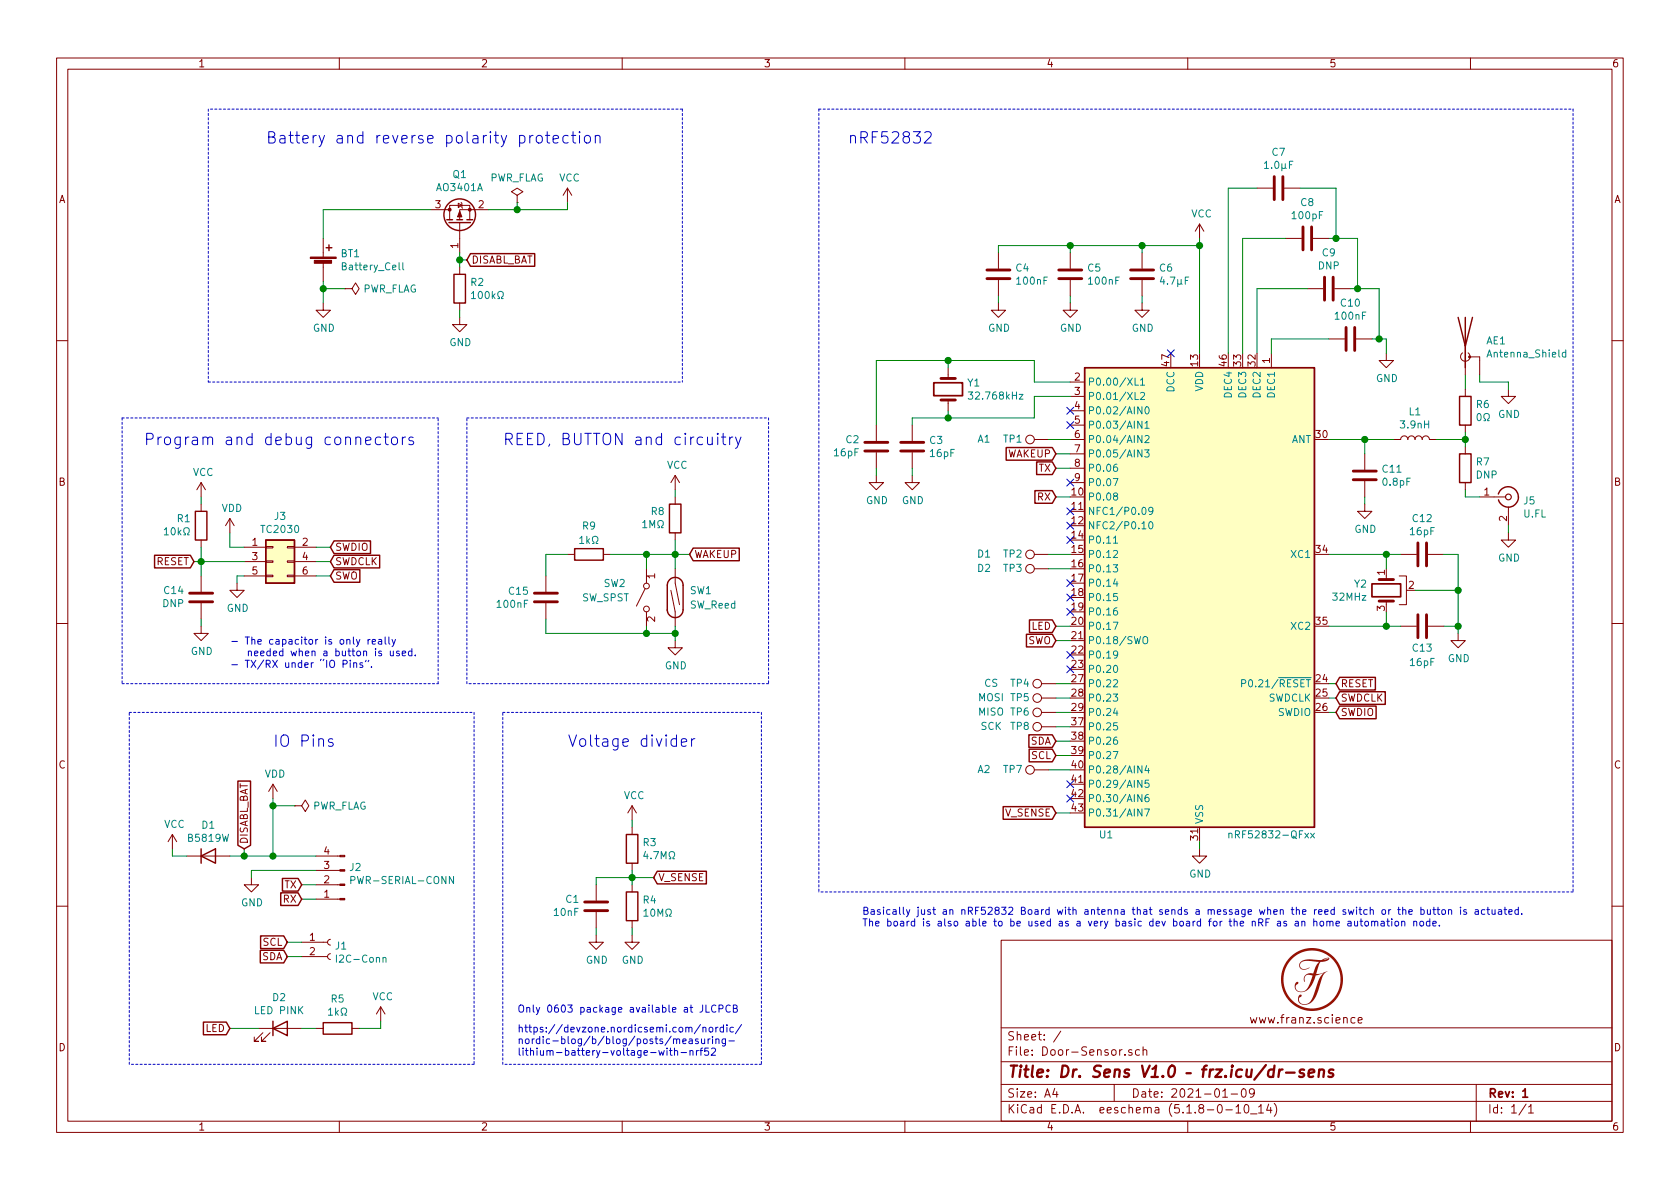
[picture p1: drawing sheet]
EESchema Schematic File Version 4
EELAYER 30 0
EELAYER END
$Descr A4 11693 8268
encoding utf-8
Sheet 1 1
Title "Dr. Sens V1.0 – frz.icu/dr-sens"
Date "2021-01-09"
Rev "1"
Comp ""
Comment1 ""
Comment2 ""
Comment3 ""
Comment4 ""
$EndDescr
$Comp
L MCU_Nordic:nRF52832-QFxx U1
U 1 1
P 8350 4150
F 0 "U1" H 9000 2500 50  0000 C CNN
F 1 "nRF52832-QFxx" H 7850 2500 50  0000 C CNN
F 2 "Package_DFN_QFN:QFN-48-1EP_6x6mm_P0.4mm_EP4.6x4.6mm" H 8350 2050 50  0001 C CNN
F 3 "http://infocenter.nordicsemi.com/pdf/nRF52832_PS_v1.4.pdf" H 7850 4350 50  0001 C CNN
F 4 "C77540" H 8350 4150 50  0001 C CNN "LCSC Part #"
	1    8350 4150
	-1   0    0    -1  
$EndComp
$Comp
L Device:Battery_Cell BT1
U 1 1
P 2250 1850
F 0 "BT1" H 2368 1946 50  0000 L CNN
F 1 "Battery_Cell" H 2368 1855 50  0000 L CNN
F 2 "Battery:BatteryHolder_MYOUNG_BS-16-B4AK003" V 2250 1910 50  0001 C CNN
F 3 "~" V 2250 1910 50  0001 C CNN
	1    2250 1850
	1    0    0    -1  
$EndComp
$Comp
L power:VCC #PWR018
U 1 1
P 8350 1650
F 0 "#PWR018" H 8350 1500 50  0001 C CNN
F 1 "VCC" H 8365 1823 50  0000 C CNN
F 2 "" H 8350 1650 50  0001 C CNN
F 3 "" H 8350 1650 50  0001 C CNN
	1    8350 1650
	1    0    0    -1  
$EndComp
$Comp
L power:GND #PWR019
U 1 1
P 8350 5900
F 0 "#PWR019" H 8350 5650 50  0001 C CNN
F 1 "GND" H 8355 5727 50  0000 C CNN
F 2 "" H 8350 5900 50  0001 C CNN
F 3 "" H 8350 5900 50  0001 C CNN
	1    8350 5900
	1    0    0    -1  
$EndComp
$Comp
L power:GND #PWR02
U 1 1
P 2250 2100
F 0 "#PWR02" H 2250 1850 50  0001 C CNN
F 1 "GND" H 2255 1927 50  0000 C CNN
F 2 "" H 2250 2100 50  0001 C CNN
F 3 "" H 2250 2100 50  0001 C CNN
	1    2250 2100
	1    0    0    -1  
$EndComp
$Comp
L Transistor_FET:AO3401A Q1
U 1 1
P 3200 1550
F 0 "Q1" V 3542 1550 50  0000 C CNN
F 1 "AO3401A" V 3451 1550 50  0000 C CNN
F 2 "Package_TO_SOT_SMD:SOT-23" H 3400 1475 50  0001 L CIN
F 3 "http://www.aosmd.com/pdfs/datasheet/AO3401A.pdf" H 3200 1550 50  0001 L CNN
F 4 "C15127" H 3200 1550 50  0001 C CNN "LCSC Part #"
	1    3200 1550
	0    -1   -1   0   
$EndComp
$Comp
L Device:R R2
U 1 1
P 3200 2000
F 0 "R2" H 3270 2046 50  0000 L CNN
F 1 "100kΩ" H 3270 1955 50  0000 L CNN
F 2 "Resistor_SMD:R_0402_1005Metric" V 3130 2000 50  0001 C CNN
F 3 "~" H 3200 2000 50  0001 C CNN
F 4 "C25741" H 3200 2000 50  0001 C CNN "LCSC Part #"
	1    3200 2000
	1    0    0    -1  
$EndComp
$Comp
L power:GND #PWR07
U 1 1
P 3200 2200
F 0 "#PWR07" H 3200 1950 50  0001 C CNN
F 1 "GND" H 3205 2027 50  0000 C CNN
F 2 "" H 3200 2200 50  0001 C CNN
F 3 "" H 3200 2200 50  0001 C CNN
	1    3200 2200
	1    0    0    -1  
$EndComp
Wire Wire Line
	3200 2200 3200 2150
$Comp
L Connector_Generic:Conn_02x03_Odd_Even J3
U 1 1
P 1900 3900
F 0 "J3" H 1950 4217 50  0000 C CNN
F 1 "TC2030" H 1950 4126 50  0000 C CNN
F 2 "Connector:Tag-Connect_TC2030-IDC-NL_2x03_P1.27mm_Vertical" H 1900 3900 50  0001 C CNN
F 3 "~" H 1900 3900 50  0001 C CNN
	1    1900 3900
	1    0    0    -1  
$EndComp
Text GLabel 9300 4750 2    50   Input ~ 0
RESET
Text GLabel 9300 4850 2    50   Input ~ 0
SWDCLK
Text GLabel 9300 4950 2    50   Input ~ 0
SWDIO
Wire Wire Line
	9300 4950 9250 4950
Wire Wire Line
	9250 4850 9300 4850
Wire Wire Line
	9300 4750 9250 4750
Text GLabel 2300 4000 2    50   Input ~ 0
SWO
Text GLabel 2300 3800 2    50   Input ~ 0
SWDIO
Text GLabel 1350 3900 0    50   Input ~ 0
RESET
Text GLabel 2300 3900 2    50   Input ~ 0
SWDCLK
$Comp
L power:GND #PWR06
U 1 1
P 1650 4050
F 0 "#PWR06" H 1650 3800 50  0001 C CNN
F 1 "GND" H 1655 3877 50  0000 C CNN
F 2 "" H 1650 4050 50  0001 C CNN
F 3 "" H 1650 4050 50  0001 C CNN
	1    1650 4050
	1    0    0    -1  
$EndComp
Text GLabel 7350 3250 0    50   Input ~ 0
TX
Text GLabel 7350 3450 0    50   Input ~ 0
RX
Text GLabel 2100 6150 0    50   Input ~ 0
TX
Text GLabel 2100 6250 0    50   Input ~ 0
RX
Text GLabel 7350 5250 0    50   Input ~ 0
SCL
Text GLabel 7350 5150 0    50   Input ~ 0
SDA
Text GLabel 2000 6550 0    50   Input ~ 0
SCL
Text GLabel 2000 6650 0    50   Input ~ 0
SDA
NoConn ~ 8150 2450
$Comp
L Device:R R4
U 1 1
P 4400 6300
F 0 "R4" H 4470 6346 50  0000 L CNN
F 1 "10MΩ" H 4470 6255 50  0000 L CNN
F 2 "Resistor_SMD:R_0603_1608Metric" V 4330 6300 50  0001 C CNN
F 3 "~" H 4400 6300 50  0001 C CNN
F 4 "C7250" H 4400 6300 50  0001 C CNN "LCSC Part #"
	1    4400 6300
	1    0    0    -1  
$EndComp
$Comp
L Device:R R3
U 1 1
P 4400 5900
F 0 "R3" H 4470 5946 50  0000 L CNN
F 1 "4.7MΩ" H 4470 5855 50  0000 L CNN
F 2 "Resistor_SMD:R_0603_1608Metric" V 4330 5900 50  0001 C CNN
F 3 "~" H 4400 5900 50  0001 C CNN
F 4 "C23163" H 4400 5900 50  0001 C CNN "LCSC Part #"
	1    4400 5900
	1    0    0    -1  
$EndComp
$Comp
L Device:C C1
U 1 1
P 4150 6300
F 0 "C1" H 4036 6254 50  0000 R CNN
F 1 "10nF" H 4036 6345 50  0000 R CNN
F 2 "Capacitor_SMD:C_0402_1005Metric" H 4188 6150 50  0001 C CNN
F 3 "~" H 4150 6300 50  0001 C CNN
F 4 "C15195" H 4150 6300 50  0001 C CNN "LCSC Part #"
	1    4150 6300
	1    0    0    1   
$EndComp
Wire Wire Line
	4150 6150 4150 6100
Wire Wire Line
	4150 6100 4400 6100
Wire Wire Line
	4400 6100 4400 6050
Wire Wire Line
	4400 6100 4400 6150
Connection ~ 4400 6100
$Comp
L power:GND #PWR012
U 1 1
P 4400 6500
F 0 "#PWR012" H 4400 6250 50  0001 C CNN
F 1 "GND" H 4405 6327 50  0000 C CNN
F 2 "" H 4400 6500 50  0001 C CNN
F 3 "" H 4400 6500 50  0001 C CNN
	1    4400 6500
	1    0    0    -1  
$EndComp
$Comp
L power:GND #PWR010
U 1 1
P 4150 6500
F 0 "#PWR010" H 4150 6250 50  0001 C CNN
F 1 "GND" H 4155 6327 50  0000 C CNN
F 2 "" H 4150 6500 50  0001 C CNN
F 3 "" H 4150 6500 50  0001 C CNN
	1    4150 6500
	1    0    0    -1  
$EndComp
Wire Wire Line
	4150 6500 4150 6450
Wire Wire Line
	4400 6500 4400 6450
$Comp
L power:VCC #PWR011
U 1 1
P 4400 5700
F 0 "#PWR011" H 4400 5550 50  0001 C CNN
F 1 "VCC" H 4415 5873 50  0000 C CNN
F 2 "" H 4400 5700 50  0001 C CNN
F 3 "" H 4400 5700 50  0001 C CNN
	1    4400 5700
	1    0    0    -1  
$EndComp
Wire Wire Line
	4400 5700 4400 5750
Text Notes 6000 6450 0    50   ~ 0
Basically just an nRF52832 Board with antenna that sends a message when the reed switch or the button is actuated.\nThe board is also able to be used as a very basic dev board for the nRF as an home automation node.
Wire Wire Line
	2250 1450 2250 1650
$Comp
L power:VCC #PWR09
U 1 1
P 3950 1400
F 0 "#PWR09" H 3950 1250 50  0001 C CNN
F 1 "VCC" H 3965 1573 50  0000 C CNN
F 2 "" H 3950 1400 50  0001 C CNN
F 3 "" H 3950 1400 50  0001 C CNN
	1    3950 1400
	1    0    0    -1  
$EndComp
Wire Wire Line
	3950 1400 3950 1450
Wire Wire Line
	3200 1750 3200 1800
Text GLabel 3250 1800 2    50   Input ~ 0
DISABL_BAT
Wire Wire Line
	3250 1800 3200 1800
Connection ~ 3200 1800
Wire Wire Line
	3200 1800 3200 1850
$Comp
L Device:C C11
U 1 1
P 9500 3300
F 0 "C11" H 9615 3346 50  0000 L CNN
F 1 "0.8pF" H 9615 3255 50  0000 L CNN
F 2 "Capacitor_SMD:C_0402_1005Metric" H 9538 3150 50  0001 C CNN
F 3 "~" H 9500 3300 50  0001 C CNN
	1    9500 3300
	1    0    0    -1  
$EndComp
$Comp
L Device:L L1
U 1 1
P 9850 3050
F 0 "L1" V 10040 3050 50  0000 C CNN
F 1 "3.9nH" V 9949 3050 50  0000 C CNN
F 2 "Inductor_SMD:L_0402_1005Metric" H 9850 3050 50  0001 C CNN
F 3 "~" H 9850 3050 50  0001 C CNN
F 4 "C14033" H 9850 3050 50  0001 C CNN "LCSC Part #"
	1    9850 3050
	0    -1   -1   0   
$EndComp
Wire Wire Line
	9500 3150 9500 3050
Wire Wire Line
	9500 3050 9250 3050
Wire Wire Line
	9500 3050 9700 3050
Connection ~ 9500 3050
$Comp
L power:GND #PWR020
U 1 1
P 9500 3500
F 0 "#PWR020" H 9500 3250 50  0001 C CNN
F 1 "GND" H 9505 3327 50  0000 C CNN
F 2 "" H 9500 3500 50  0001 C CNN
F 3 "" H 9500 3500 50  0001 C CNN
	1    9500 3500
	1    0    0    -1  
$EndComp
Wire Wire Line
	9500 3500 9500 3450
Wire Wire Line
	10000 3050 10200 3050
$Comp
L Device:C C10
U 1 1
P 9400 2350
F 0 "C10" V 9148 2350 50  0000 C CNN
F 1 "100nF" V 9239 2350 50  0000 C CNN
F 2 "Capacitor_SMD:C_0402_1005Metric" H 9438 2200 50  0001 C CNN
F 3 "~" H 9400 2350 50  0001 C CNN
F 4 "C1525" H 9400 2350 50  0001 C CNN "LCSC Part #"
	1    9400 2350
	0    1    1    0   
$EndComp
$Comp
L Device:C C9
U 1 1
P 9250 2000
F 0 "C9" V 8998 2000 50  0000 C CNN
F 1 "DNP" V 9089 2000 50  0000 C CNN
F 2 "Capacitor_SMD:C_0402_1005Metric" H 9288 1850 50  0001 C CNN
F 3 "~" H 9250 2000 50  0001 C CNN
	1    9250 2000
	0    1    1    0   
$EndComp
$Comp
L Device:C C8
U 1 1
P 9100 1650
F 0 "C8" V 8848 1650 50  0000 C CNN
F 1 "100pF" V 8939 1650 50  0000 C CNN
F 2 "Capacitor_SMD:C_0402_1005Metric" H 9138 1500 50  0001 C CNN
F 3 "~" H 9100 1650 50  0001 C CNN
F 4 "C1546" H 9100 1650 50  0001 C CNN "LCSC Part #"
	1    9100 1650
	0    1    1    0   
$EndComp
$Comp
L power:GND #PWR021
U 1 1
P 9650 2450
F 0 "#PWR021" H 9650 2200 50  0001 C CNN
F 1 "GND" H 9655 2277 50  0000 C CNN
F 2 "" H 9650 2450 50  0001 C CNN
F 3 "" H 9650 2450 50  0001 C CNN
	1    9650 2450
	1    0    0    -1  
$EndComp
Wire Wire Line
	9550 2350 9600 2350
Wire Wire Line
	9650 2350 9650 2450
Wire Wire Line
	9400 2000 9450 2000
Wire Wire Line
	9600 2000 9600 2350
Wire Wire Line
	9250 1650 9300 1650
Wire Wire Line
	9450 1650 9450 2000
Connection ~ 9450 2000
Wire Wire Line
	9450 2000 9600 2000
Connection ~ 9600 2350
Wire Wire Line
	9600 2350 9650 2350
$Comp
L Device:C C7
U 1 1
P 8900 1300
F 0 "C7" V 8648 1300 50  0000 C CNN
F 1 "1.0µF" V 8739 1300 50  0000 C CNN
F 2 "Capacitor_SMD:C_0603_1608Metric" H 8938 1150 50  0001 C CNN
F 3 "~" H 8900 1300 50  0001 C CNN
F 4 "C15849" H 8900 1300 50  0001 C CNN "LCSC Part #"
	1    8900 1300
	0    1    1    0   
$EndComp
Wire Wire Line
	9050 1300 9300 1300
Wire Wire Line
	9300 1300 9300 1650
Connection ~ 9300 1650
Wire Wire Line
	9300 1650 9450 1650
Wire Wire Line
	8750 1300 8550 1300
Wire Wire Line
	8550 1300 8550 2450
Wire Wire Line
	8950 1650 8650 1650
Wire Wire Line
	8650 1650 8650 2450
Wire Wire Line
	9100 2000 8750 2000
Wire Wire Line
	8750 2000 8750 2450
Wire Wire Line
	9250 2350 8850 2350
Wire Wire Line
	8850 2350 8850 2450
$Comp
L Device:Crystal_GND2 Y2
U 1 1
P 9650 4100
F 0 "Y2" V 9604 4231 50  0000 L CNN
F 1 "32MHz" V 9695 4231 50  0000 L CNN
F 2 "Crystal:Crystal_SMD_3225-4Pin_3.2x2.5mm" H 9650 4100 50  0001 C CNN
F 3 "~" H 9650 4100 50  0001 C CNN
F 4 "C9009" H 9650 4100 50  0001 C CNN "LCSC Part #"
	1    9650 4100
	0    -1   1    0   
$EndComp
Wire Wire Line
	9650 4250 9650 4350
Wire Wire Line
	9650 3850 9650 3950
$Comp
L Device:C C13
U 1 1
P 9900 4350
F 0 "C13" V 10050 4350 50  0000 C CNN
F 1 "16pF" V 10150 4350 50  0000 C CNN
F 2 "Capacitor_SMD:C_0402_1005Metric" H 9938 4200 50  0001 C CNN
F 3 "~" H 9900 4350 50  0001 C CNN
F 4 "C1548" H 9900 4350 50  0001 C CNN "LCSC Part #"
	1    9900 4350
	0    1    1    0   
$EndComp
$Comp
L Device:C C12
U 1 1
P 9900 3850
F 0 "C12" V 9648 3850 50  0000 C CNN
F 1 "16pF" V 9739 3850 50  0000 C CNN
F 2 "Capacitor_SMD:C_0402_1005Metric" H 9938 3700 50  0001 C CNN
F 3 "~" H 9900 3850 50  0001 C CNN
F 4 "C1548" H 9900 3850 50  0001 C CNN "LCSC Part #"
	1    9900 3850
	0    1    1    0   
$EndComp
Wire Wire Line
	9750 3850 9650 3850
Wire Wire Line
	10050 4350 10150 4350
Wire Wire Line
	10150 4350 10150 4100
Wire Wire Line
	10150 3850 10050 3850
Connection ~ 10150 4100
Wire Wire Line
	10150 4100 10150 3850
Wire Wire Line
	10150 4400 10150 4350
Connection ~ 10150 4350
Wire Wire Line
	9850 4100 10150 4100
Connection ~ 9650 3850
Connection ~ 9650 4350
Wire Wire Line
	9650 4350 9750 4350
$Comp
L Device:Crystal Y1
U 1 1
P 6600 2700
F 0 "Y1" V 6554 2831 50  0000 L CNN
F 1 "32.768kHz" V 6645 2831 50  0000 L CNN
F 2 "Crystal:Crystal_SMD_3215-2Pin_3.2x1.5mm" H 6600 2700 50  0001 C CNN
F 3 "~" H 6600 2700 50  0001 C CNN
F 4 "C32346" H 6600 2700 50  0001 C CNN "LCSC Part #"
	1    6600 2700
	0    1    1    0   
$EndComp
Wire Wire Line
	6600 2550 6600 2500
Wire Wire Line
	6600 2850 6600 2900
Wire Wire Line
	7200 2900 7200 2750
$Comp
L Device:C C3
U 1 1
P 6350 3100
F 0 "C3" H 6465 3146 50  0000 L CNN
F 1 "16pF" H 6465 3055 50  0000 L CNN
F 2 "Capacitor_SMD:C_0402_1005Metric" H 6388 2950 50  0001 C CNN
F 3 "~" H 6350 3100 50  0001 C CNN
F 4 "C1548" H 6350 3100 50  0001 C CNN "LCSC Part #"
	1    6350 3100
	1    0    0    -1  
$EndComp
$Comp
L Device:C C2
U 1 1
P 6100 3100
F 0 "C2" H 5986 3054 50  0000 R CNN
F 1 "16pF" H 5986 3145 50  0000 R CNN
F 2 "Capacitor_SMD:C_0402_1005Metric" H 6138 2950 50  0001 C CNN
F 3 "~" H 6100 3100 50  0001 C CNN
F 4 "C1548" H 6100 3100 50  0001 C CNN "LCSC Part #"
	1    6100 3100
	1    0    0    1   
$EndComp
Wire Wire Line
	6100 2950 6100 2500
Wire Wire Line
	6100 2500 6600 2500
Connection ~ 6600 2500
Wire Wire Line
	6350 2950 6350 2900
Wire Wire Line
	6350 2900 6600 2900
Connection ~ 6600 2900
$Comp
L power:GND #PWR014
U 1 1
P 6350 3300
F 0 "#PWR014" H 6350 3050 50  0001 C CNN
F 1 "GND" H 6355 3127 50  0000 C CNN
F 2 "" H 6350 3300 50  0001 C CNN
F 3 "" H 6350 3300 50  0001 C CNN
	1    6350 3300
	1    0    0    -1  
$EndComp
$Comp
L power:GND #PWR013
U 1 1
P 6100 3300
F 0 "#PWR013" H 6100 3050 50  0001 C CNN
F 1 "GND" H 6105 3127 50  0000 C CNN
F 2 "" H 6100 3300 50  0001 C CNN
F 3 "" H 6100 3300 50  0001 C CNN
	1    6100 3300
	1    0    0    -1  
$EndComp
Wire Wire Line
	6100 3300 6100 3250
Wire Wire Line
	6350 3300 6350 3250
Wire Wire Line
	7200 2750 7450 2750
Wire Wire Line
	6600 2900 7200 2900
Wire Wire Line
	7200 2650 7200 2500
Wire Wire Line
	7200 2650 7450 2650
Wire Wire Line
	6600 2500 7200 2500
$Comp
L Device:C C6
U 1 1
P 7950 1900
F 0 "C6" H 8065 1946 50  0000 L CNN
F 1 "4.7µF" H 8065 1855 50  0000 L CNN
F 2 "Capacitor_SMD:C_0603_1608Metric" H 7988 1750 50  0001 C CNN
F 3 "~" H 7950 1900 50  0001 C CNN
F 4 "C19666" H 7950 1900 50  0001 C CNN "LCSC Part #"
	1    7950 1900
	1    0    0    -1  
$EndComp
$Comp
L Device:C C5
U 1 1
P 7450 1900
F 0 "C5" H 7565 1946 50  0000 L CNN
F 1 "100nF" H 7565 1855 50  0000 L CNN
F 2 "Capacitor_SMD:C_0402_1005Metric" H 7488 1750 50  0001 C CNN
F 3 "~" H 7450 1900 50  0001 C CNN
F 4 "C1525" H 7450 1900 50  0001 C CNN "LCSC Part #"
	1    7450 1900
	1    0    0    -1  
$EndComp
$Comp
L Device:C C4
U 1 1
P 6950 1900
F 0 "C4" H 7065 1946 50  0000 L CNN
F 1 "100nF" H 7065 1855 50  0000 L CNN
F 2 "Capacitor_SMD:C_0402_1005Metric" H 6988 1750 50  0001 C CNN
F 3 "~" H 6950 1900 50  0001 C CNN
F 4 "C1525" H 6950 1900 50  0001 C CNN "LCSC Part #"
	1    6950 1900
	1    0    0    -1  
$EndComp
Wire Wire Line
	8350 1650 8350 1700
Wire Wire Line
	7450 1700 7450 1750
Wire Wire Line
	6950 1700 6950 1750
$Comp
L power:GND #PWR015
U 1 1
P 6950 2100
F 0 "#PWR015" H 6950 1850 50  0001 C CNN
F 1 "GND" H 6955 1927 50  0000 C CNN
F 2 "" H 6950 2100 50  0001 C CNN
F 3 "" H 6950 2100 50  0001 C CNN
	1    6950 2100
	1    0    0    -1  
$EndComp
$Comp
L power:GND #PWR016
U 1 1
P 7450 2100
F 0 "#PWR016" H 7450 1850 50  0001 C CNN
F 1 "GND" H 7455 1927 50  0000 C CNN
F 2 "" H 7450 2100 50  0001 C CNN
F 3 "" H 7450 2100 50  0001 C CNN
	1    7450 2100
	1    0    0    -1  
$EndComp
$Comp
L power:GND #PWR017
U 1 1
P 7950 2100
F 0 "#PWR017" H 7950 1850 50  0001 C CNN
F 1 "GND" H 7955 1927 50  0000 C CNN
F 2 "" H 7950 2100 50  0001 C CNN
F 3 "" H 7950 2100 50  0001 C CNN
	1    7950 2100
	1    0    0    -1  
$EndComp
Connection ~ 8350 1700
Wire Wire Line
	8350 1700 8350 2450
Wire Wire Line
	6950 2050 6950 2100
Wire Wire Line
	7450 2050 7450 2100
Wire Wire Line
	7950 2050 7950 2100
Wire Wire Line
	6950 1700 7450 1700
Connection ~ 7450 1700
Wire Wire Line
	7450 1700 7950 1700
Wire Wire Line
	7950 1750 7950 1700
Connection ~ 7950 1700
Wire Wire Line
	7950 1700 8350 1700
Wire Wire Line
	2300 4000 2200 4000
Wire Wire Line
	2200 3900 2300 3900
Wire Wire Line
	2300 3800 2200 3800
Wire Wire Line
	1650 4050 1650 4000
Wire Wire Line
	1650 4000 1700 4000
$Comp
L Device:R R1
U 1 1
P 1400 3650
F 0 "R1" H 1331 3604 50  0000 R CNN
F 1 "10kΩ" H 1331 3695 50  0000 R CNN
F 2 "Resistor_SMD:R_0402_1005Metric" V 1330 3650 50  0001 C CNN
F 3 "~" H 1400 3650 50  0001 C CNN
F 4 "C25744" H 1400 3650 50  0001 C CNN "LCSC Part #"
	1    1400 3650
	1    0    0    1   
$EndComp
Wire Wire Line
	1350 3900 1400 3900
Wire Wire Line
	1400 3800 1400 3900
Connection ~ 1400 3900
Wire Wire Line
	1400 3900 1700 3900
$Comp
L power:VCC #PWR03
U 1 1
P 1400 3450
F 0 "#PWR03" H 1400 3300 50  0001 C CNN
F 1 "VCC" H 1415 3623 50  0000 C CNN
F 2 "" H 1400 3450 50  0001 C CNN
F 3 "" H 1400 3450 50  0001 C CNN
	1    1400 3450
	1    0    0    -1  
$EndComp
Wire Wire Line
	1400 3500 1400 3450
Wire Wire Line
	1600 3800 1700 3800
Text GLabel 4550 6100 2    50   Input ~ 0
V_SENSE
Wire Wire Line
	4550 6100 4400 6100
Text GLabel 7350 5650 0    50   Input ~ 0
V_SENSE
Wire Wire Line
	7350 5650 7450 5650
Wire Wire Line
	7350 5250 7450 5250
Wire Wire Line
	7350 5150 7450 5150
Wire Wire Line
	7350 3450 7450 3450
Wire Wire Line
	7350 3250 7450 3250
Wire Wire Line
	7350 4450 7450 4450
Wire Notes Line
	5700 750  10950 750 
Wire Notes Line
	10950 6200 5700 6200
Wire Wire Line
	2100 6250 2200 6250
Wire Wire Line
	2100 6150 2200 6150
NoConn ~ 7450 2950
NoConn ~ 7450 2850
NoConn ~ 7450 3550
NoConn ~ 7450 3650
NoConn ~ 7450 3750
NoConn ~ 7450 4650
NoConn ~ 7450 4550
Wire Notes Line
	5700 750  5700 6200
Wire Notes Line
	10950 750  10950 6200
Wire Wire Line
	2000 6550 2100 6550
Wire Wire Line
	2100 6650 2000 6650
Text Notes 1850 1000 0    79   ~ 0
Battery and reverse polarity protection
Wire Notes Line
	4750 750  1450 750 
Wire Notes Line
	1450 2650 4750 2650
Text Notes 5900 1000 0    79   ~ 0
nRF52832
Text Notes 1000 3100 0    79   ~ 0
Program and debug connectors
Wire Notes Line
	850  2900 850  4750
Wire Notes Line
	3050 4750 3050 2900
Text Notes 1900 5200 0    79   ~ 0
IO Pins
Text Notes 3950 5200 0    79   ~ 0
Voltage divider
Wire Notes Line
	3300 7400 900  7400
Wire Notes Line
	900  7400 900  4950
Wire Notes Line
	900  4950 3300 4950
Wire Notes Line
	3300 4950 3300 7400
Wire Notes Line
	3500 7400 3500 4950
Wire Notes Line
	3500 4950 5300 4950
Wire Notes Line
	5300 4950 5300 7400
Wire Notes Line
	5300 7400 3500 7400
Text Notes 3600 7350 0    50   ~ 0
https://devzone.nordicsemi.com/nordic/\nnordic-blog/b/blog/posts/measuring-\nlithium-battery-voltage-with-nrf52
Text Notes 3600 7050 0    50   ~ 0
Only 0603 package available at JLCPCB
Wire Wire Line
	8350 5900 8350 5850
Text GLabel 7350 4450 0    50   Input ~ 0
SWO
$Comp
L power:PWR_FLAG #FLG0101
U 1 1
P 3600 1400
F 0 "#FLG0101" H 3600 1475 50  0001 C CNN
F 1 "PWR_FLAG" H 3600 1573 50  0000 C CNN
F 2 "" H 3600 1400 50  0001 C CNN
F 3 "~" H 3600 1400 50  0001 C CNN
	1    3600 1400
	1    0    0    -1  
$EndComp
Wire Wire Line
	3400 1450 3600 1450
Wire Wire Line
	3600 1450 3600 1400
Wire Wire Line
	3600 1450 3950 1450
Connection ~ 3600 1450
Wire Wire Line
	2250 1950 2250 2000
$Comp
L power:PWR_FLAG #FLG0102
U 1 1
P 2400 2000
F 0 "#FLG0102" H 2400 2075 50  0001 C CNN
F 1 "PWR_FLAG" V 2400 2128 50  0000 L CNN
F 2 "" H 2400 2000 50  0001 C CNN
F 3 "~" H 2400 2000 50  0001 C CNN
	1    2400 2000
	0    1    1    0   
$EndComp
Wire Wire Line
	2400 2000 2250 2000
Connection ~ 2250 2000
Wire Wire Line
	2250 2000 2250 2100
Wire Notes Line
	1450 750  1450 2650
Wire Notes Line
	4750 750  4750 2650
$Comp
L power:GND #PWR0101
U 1 1
P 1750 6100
F 0 "#PWR0101" H 1750 5850 50  0001 C CNN
F 1 "GND" H 1755 5927 50  0000 C CNN
F 2 "" H 1750 6100 50  0001 C CNN
F 3 "" H 1750 6100 50  0001 C CNN
	1    1750 6100
	1    0    0    -1  
$EndComp
NoConn ~ 7450 5550
NoConn ~ 7450 3350
Wire Wire Line
	1750 6100 1750 6050
Wire Wire Line
	1750 6050 2200 6050
Wire Wire Line
	1900 5950 2200 5950
Connection ~ 1900 5950
Wire Wire Line
	1700 5950 1900 5950
Wire Wire Line
	1200 5950 1300 5950
Wire Wire Line
	1200 5900 1200 5950
$Comp
L power:VDD #PWR04
U 1 1
P 1900 5550
F 0 "#PWR04" H 1900 5400 50  0001 C CNN
F 1 "VDD" H 1915 5723 50  0000 C CNN
F 2 "" H 1900 5550 50  0001 C CNN
F 3 "" H 1900 5550 50  0001 C CNN
	1    1900 5550
	1    0    0    -1  
$EndComp
Wire Wire Line
	1700 5900 1700 5950
Text GLabel 1700 5900 1    50   Input ~ 0
DISABL_BAT
Connection ~ 1700 5950
Wire Wire Line
	1600 5950 1700 5950
$Comp
L power:VCC #PWR01
U 1 1
P 1200 5900
F 0 "#PWR01" H 1200 5750 50  0001 C CNN
F 1 "VCC" H 1215 6073 50  0000 C CNN
F 2 "" H 1200 5900 50  0001 C CNN
F 3 "" H 1200 5900 50  0001 C CNN
	1    1200 5900
	1    0    0    -1  
$EndComp
$Comp
L Device:D D1
U 1 1
P 1450 5950
F 0 "D1" H 1450 6167 50  0000 C CNN
F 1 "B5819W" H 1450 6076 50  0000 C CNN
F 2 "Diode_SMD:D_SOD-123" H 1450 5950 50  0001 C CNN
F 3 "~" H 1450 5950 50  0001 C CNN
F 4 "C8598" H 1450 5950 50  0001 C CNN "LCSC Part #"
	1    1450 5950
	1    0    0    -1  
$EndComp
Connection ~ 1900 5600
Wire Wire Line
	1900 5550 1900 5600
Wire Wire Line
	1900 5600 1900 5950
Wire Wire Line
	2050 5600 1900 5600
$Comp
L power:PWR_FLAG #FLG0103
U 1 1
P 2050 5600
F 0 "#FLG0103" H 2050 5675 50  0001 C CNN
F 1 "PWR_FLAG" V 2050 5728 50  0000 L CNN
F 2 "" H 2050 5600 50  0001 C CNN
F 3 "~" H 2050 5600 50  0001 C CNN
	1    2050 5600
	0    1    1    0   
$EndComp
Wire Wire Line
	1600 3700 1600 3800
$Comp
L power:VDD #PWR05
U 1 1
P 1600 3700
F 0 "#PWR05" H 1600 3550 50  0001 C CNN
F 1 "VDD" H 1615 3873 50  0000 C CNN
F 2 "" H 1600 3700 50  0001 C CNN
F 3 "" H 1600 3700 50  0001 C CNN
	1    1600 3700
	1    0    0    -1  
$EndComp
$Comp
L Device:LED D2
U 1 1
P 1950 7150
F 0 "D2" H 1943 7367 50  0000 C CNN
F 1 "LED PINK" H 1943 7276 50  0000 C CNN
F 2 "LED_SMD:LED_0603_1608Metric" H 1950 7150 50  0001 C CNN
F 3 "~" H 1950 7150 50  0001 C CNN
	1    1950 7150
	1    0    0    -1  
$EndComp
$Comp
L Device:R R5
U 1 1
P 2350 7150
F 0 "R5" V 2143 7150 50  0000 C CNN
F 1 "1kΩ" V 2234 7150 50  0000 C CNN
F 2 "Resistor_SMD:R_0603_1608Metric" V 2280 7150 50  0001 C CNN
F 3 "~" H 2350 7150 50  0001 C CNN
F 4 "C21190" H 2350 7150 50  0001 C CNN "LCSC Part #"
	1    2350 7150
	0    1    1    0   
$EndComp
$Comp
L power:VCC #PWR08
U 1 1
P 2650 7100
F 0 "#PWR08" H 2650 6950 50  0001 C CNN
F 1 "VCC" H 2665 7273 50  0000 C CNN
F 2 "" H 2650 7100 50  0001 C CNN
F 3 "" H 2650 7100 50  0001 C CNN
	1    2650 7100
	1    0    0    -1  
$EndComp
Wire Wire Line
	2500 7150 2650 7150
Wire Wire Line
	2650 7150 2650 7100
Wire Wire Line
	2200 7150 2100 7150
Text GLabel 1600 7150 0    50   Input ~ 0
LED
Wire Wire Line
	1600 7150 1800 7150
Text GLabel 7350 4350 0    50   Input ~ 0
LED
Wire Wire Line
	7350 4350 7450 4350
Wire Wire Line
	7300 3850 7450 3850
Wire Wire Line
	7450 3950 7300 3950
Wire Wire Line
	7300 5350 7450 5350
Wire Wire Line
	7300 3050 7450 3050
$Comp
L Device:C C14
U 1 1
P 1400 4150
F 0 "C14" H 1285 4104 50  0000 R CNN
F 1 "DNP" H 1285 4195 50  0000 R CNN
F 2 "Capacitor_SMD:C_0402_1005Metric" H 1438 4000 50  0001 C CNN
F 3 "~" H 1400 4150 50  0001 C CNN
	1    1400 4150
	1    0    0    1   
$EndComp
$Comp
L power:GND #PWR023
U 1 1
P 1400 4350
F 0 "#PWR023" H 1400 4100 50  0001 C CNN
F 1 "GND" H 1405 4177 50  0000 C CNN
F 2 "" H 1400 4350 50  0001 C CNN
F 3 "" H 1400 4350 50  0001 C CNN
	1    1400 4350
	1    0    0    -1  
$EndComp
Wire Wire Line
	1400 4350 1400 4300
Wire Wire Line
	1400 4000 1400 3900
Text Notes 1600 4650 0    50   ~ 0
- The capacitor is only really\n   needed when a button is used.\n- TX/RX under “IO Pins”.
$Comp
L Connector:TestPoint TP4
U 1 1
P 7350 4750
F 0 "TP4" V 7350 5000 50  0000 C CNN
F 1 "CS" V 7350 5200 50  0000 C CNN
F 2 "TestPoint:TestPoint_Pad_D1.0mm" H 7550 4750 50  0001 C CNN
F 3 "~" H 7550 4750 50  0001 C CNN
	1    7350 4750
	0    -1   -1   0   
$EndComp
$Comp
L Connector:TestPoint TP5
U 1 1
P 7350 4850
F 0 "TP5" V 7350 5100 50  0000 C CNN
F 1 "MOSI" V 7350 5300 50  0000 C CNN
F 2 "TestPoint:TestPoint_Pad_D1.0mm" H 7550 4850 50  0001 C CNN
F 3 "~" H 7550 4850 50  0001 C CNN
	1    7350 4850
	0    -1   -1   0   
$EndComp
$Comp
L Connector:TestPoint TP6
U 1 1
P 7350 4950
F 0 "TP6" V 7350 5200 50  0000 C CNN
F 1 "MISO" V 7350 5400 50  0000 C CNN
F 2 "TestPoint:TestPoint_Pad_D1.0mm" H 7550 4950 50  0001 C CNN
F 3 "~" H 7550 4950 50  0001 C CNN
	1    7350 4950
	0    -1   -1   0   
$EndComp
$Comp
L Connector:TestPoint TP8
U 1 1
P 7350 5050
F 0 "TP8" V 7350 5300 50  0000 C CNN
F 1 "SCK" V 7350 5500 50  0000 C CNN
F 2 "TestPoint:TestPoint_Pad_D1.0mm" H 7550 5050 50  0001 C CNN
F 3 "~" H 7550 5050 50  0001 C CNN
	1    7350 5050
	0    -1   -1   0   
$EndComp
Wire Wire Line
	7350 5050 7450 5050
Wire Wire Line
	7450 4950 7350 4950
Wire Wire Line
	7350 4850 7450 4850
Wire Wire Line
	7450 4750 7350 4750
NoConn ~ 7450 4050
NoConn ~ 7450 4150
NoConn ~ 7450 4250
NoConn ~ 7450 5450
$Comp
L Connector:Conn_Coaxial J5
U 1 1
P 10500 3450
F 0 "J5" H 10600 3425 50  0000 L CNN
F 1 "U.FL" H 10600 3334 50  0000 L CNN
F 2 "Connector_Coaxial:U.FL_Hirose_U.FL-R-SMT-1_Vertical" H 10500 3450 50  0001 C CNN
F 3 " ~" H 10500 3450 50  0001 C CNN
	1    10500 3450
	1    0    0    -1  
$EndComp
$Comp
L power:GND #PWR022
U 1 1
P 10150 4400
F 0 "#PWR022" H 10150 4150 50  0001 C CNN
F 1 "GND" H 10155 4227 50  0000 C CNN
F 2 "" H 10150 4400 50  0001 C CNN
F 3 "" H 10150 4400 50  0001 C CNN
	1    10150 4400
	1    0    0    -1  
$EndComp
$Comp
L power:GND #PWR024
U 1 1
P 10500 3700
F 0 "#PWR024" H 10500 3450 50  0001 C CNN
F 1 "GND" H 10505 3527 50  0000 C CNN
F 2 "" H 10500 3700 50  0001 C CNN
F 3 "" H 10500 3700 50  0001 C CNN
	1    10500 3700
	1    0    0    -1  
$EndComp
Wire Wire Line
	10500 3700 10500 3650
Wire Wire Line
	9250 3850 9650 3850
Wire Wire Line
	9250 4350 9650 4350
$Comp
L Device:R R6
U 1 1
P 10200 2850
F 0 "R6" H 10270 2896 50  0000 L CNN
F 1 "0Ω" H 10270 2805 50  0000 L CNN
F 2 "Resistor_SMD:R_0402_1005Metric" V 10130 2850 50  0001 C CNN
F 3 "~" H 10200 2850 50  0001 C CNN
F 4 "C17168" H 10200 2850 50  0001 C CNN "LCSC Part #"
	1    10200 2850
	1    0    0    -1  
$EndComp
Wire Wire Line
	10200 3000 10200 3050
Wire Wire Line
	10200 2600 10200 2700
$Comp
L Device:R R7
U 1 1
P 10200 3250
F 0 "R7" H 10270 3296 50  0000 L CNN
F 1 "DNP" H 10270 3205 50  0000 L CNN
F 2 "Resistor_SMD:R_0402_1005Metric" V 10130 3250 50  0001 C CNN
F 3 "~" H 10200 3250 50  0001 C CNN
	1    10200 3250
	1    0    0    -1  
$EndComp
Wire Wire Line
	10200 3100 10200 3050
Connection ~ 10200 3050
Wire Wire Line
	10200 3400 10200 3450
Wire Wire Line
	10200 3450 10300 3450
$Comp
L Device:Antenna_Shield AE1
U 1 1
P 10200 2400
F 0 "AE1" H 10344 2439 50  0000 L CNN
F 1 "Antenna_Shield" H 10344 2348 50  0000 L CNN
F 2 "RF_Antenna:Texas_SWRR034C_2.4GHz_Right" H 10200 2500 50  0001 C CNN
F 3 "~" H 10200 2500 50  0001 C CNN
	1    10200 2400
	1    0    0    -1  
$EndComp
$Comp
L power:GND #PWR0102
U 1 1
P 10500 2700
F 0 "#PWR0102" H 10500 2450 50  0001 C CNN
F 1 "GND" H 10505 2527 50  0000 C CNN
F 2 "" H 10500 2700 50  0001 C CNN
F 3 "" H 10500 2700 50  0001 C CNN
	1    10500 2700
	1    0    0    -1  
$EndComp
Wire Wire Line
	10500 2700 10500 2650
Wire Wire Line
	10500 2650 10300 2650
Wire Wire Line
	10300 2650 10300 2600
$Comp
L Connector:TestPoint TP7
U 1 1
P 7300 5350
F 0 "TP7" V 7300 5600 50  0000 C CNN
F 1 "A2" V 7300 5800 50  0000 C CNN
F 2 "TestPoint:TestPoint_Pad_D1.0mm" H 7500 5350 50  0001 C CNN
F 3 "~" H 7500 5350 50  0001 C CNN
	1    7300 5350
	0    -1   -1   0   
$EndComp
$Comp
L Connector:TestPoint TP1
U 1 1
P 7300 3050
F 0 "TP1" V 7300 3300 50  0000 C CNN
F 1 "A1" V 7300 3500 50  0000 C CNN
F 2 "TestPoint:TestPoint_Pad_D1.0mm" H 7500 3050 50  0001 C CNN
F 3 "~" H 7500 3050 50  0001 C CNN
	1    7300 3050
	0    -1   -1   0   
$EndComp
$Comp
L Connector:TestPoint TP3
U 1 1
P 7300 3950
F 0 "TP3" V 7300 4200 50  0000 C CNN
F 1 "D2" V 7300 4400 50  0000 C CNN
F 2 "TestPoint:TestPoint_Pad_D1.0mm" H 7500 3950 50  0001 C CNN
F 3 "~" H 7500 3950 50  0001 C CNN
	1    7300 3950
	0    -1   -1   0   
$EndComp
$Comp
L Connector:TestPoint TP2
U 1 1
P 7300 3850
F 0 "TP2" V 7300 4100 50  0000 C CNN
F 1 "D1" V 7300 4300 50  0000 C CNN
F 2 "TestPoint:TestPoint_Pad_D1.0mm" H 7500 3850 50  0001 C CNN
F 3 "~" H 7500 3850 50  0001 C CNN
	1    7300 3850
	0    -1   -1   0   
$EndComp
$Comp
L Connector:Conn_01x02_Female J1
U 1 1
P 2300 6550
F 0 "J1" H 2328 6526 50  0000 L CNN
F 1 "I2C-Conn" H 2328 6435 50  0000 L CNN
F 2 "Connector_PinSocket_2.54mm:PinSocket_1x02_P2.54mm_Vertical" H 2300 6550 50  0001 C CNN
F 3 "~" H 2300 6550 50  0001 C CNN
	1    2300 6550
	1    0    0    -1  
$EndComp
$Comp
L Connector:Conn_01x04_Male J2
U 1 1
P 2400 6150
F 0 "J2" H 2372 6032 50  0000 R CNN
F 1 "PWR-SERIAL-CONN" H 2372 6123 50  0000 R CNN
F 2 "Connector_PinHeader_2.54mm:PinHeader_1x04_P2.54mm_Vertical" H 2400 6150 50  0001 C CNN
F 3 "~" H 2400 6150 50  0001 C CNN
	1    2400 6150
	-1   0    0    1   
$EndComp
$Comp
L Switch:SW_Reed SW1
U 1 1
P 4700 4150
F 0 "SW1" V 4650 4250 50  0000 L CNN
F 1 "SW_Reed" V 4750 4250 50  0000 L CNN
F 2 "Button_Switch_SMD:SW_SPST_REED_14.2mm" H 4700 4150 50  0001 C CNN
F 3 "~" H 4700 4150 50  0001 C CNN
	1    4700 4150
	0    1    1    0   
$EndComp
Wire Wire Line
	2250 1450 3000 1450
Text GLabel 7350 3150 0    50   Input ~ 0
WAKEUP
Wire Wire Line
	7350 3150 7450 3150
$Comp
L Device:R R8
U 1 1
P 4700 3600
F 0 "R8" H 4630 3554 50  0000 R CNN
F 1 "1MΩ" H 4630 3645 50  0000 R CNN
F 2 "Resistor_SMD:R_0402_1005Metric" V 4630 3600 50  0001 C CNN
F 3 "~" H 4700 3600 50  0001 C CNN
F 4 "C26083" H 4700 3600 50  0001 C CNN "LCSC Part #"
	1    4700 3600
	1    0    0    1   
$EndComp
Text GLabel 4800 3850 2    50   Input ~ 0
WAKEUP
Wire Wire Line
	4800 3850 4700 3850
Wire Wire Line
	4700 3750 4700 3850
Connection ~ 4700 3850
Wire Wire Line
	4700 3850 4700 3950
$Comp
L power:GND #PWR026
U 1 1
P 4700 4450
F 0 "#PWR026" H 4700 4200 50  0001 C CNN
F 1 "GND" H 4705 4277 50  0000 C CNN
F 2 "" H 4700 4450 50  0001 C CNN
F 3 "" H 4700 4450 50  0001 C CNN
	1    4700 4450
	1    0    0    -1  
$EndComp
$Comp
L power:VCC #PWR025
U 1 1
P 4700 3400
F 0 "#PWR025" H 4700 3250 50  0001 C CNN
F 1 "VCC" H 4715 3573 50  0000 C CNN
F 2 "" H 4700 3400 50  0001 C CNN
F 3 "" H 4700 3400 50  0001 C CNN
	1    4700 3400
	1    0    0    -1  
$EndComp
Wire Wire Line
	4700 3400 4700 3450
Wire Wire Line
	4700 4350 4700 4400
Connection ~ 4700 4400
Wire Wire Line
	4700 4400 4700 4450
Wire Wire Line
	4500 4350 4500 4400
Connection ~ 4500 4400
Wire Wire Line
	4500 4400 4700 4400
Wire Wire Line
	4500 3950 4500 3850
Connection ~ 4500 3850
Wire Wire Line
	4500 3850 4700 3850
$Comp
L Device:R R9
U 1 1
P 4100 3850
F 0 "R9" V 3900 3850 50  0000 C CNN
F 1 "1kΩ" V 4000 3850 50  0000 C CNN
F 2 "Resistor_SMD:R_0402_1005Metric" V 4030 3850 50  0001 C CNN
F 3 "~" H 4100 3850 50  0001 C CNN
F 4 "C11702" H 4100 3850 50  0001 C CNN "LCSC Part #"
	1    4100 3850
	0    -1   1    0   
$EndComp
Wire Wire Line
	4250 3850 4500 3850
Wire Wire Line
	3950 3850 3800 3850
Wire Wire Line
	3800 4400 3800 4300
Wire Wire Line
	3800 4000 3800 3850
$Comp
L Device:C C15
U 1 1
P 3800 4150
F 0 "C15" H 3915 4196 50  0000 L CNN
F 1 "100nF" H 3915 4105 50  0000 L CNN
F 2 "Capacitor_SMD:C_0402_1005Metric" H 3838 4000 50  0001 C CNN
F 3 "~" H 3800 4150 50  0001 C CNN
F 4 "C1525" H 3800 4150 50  0001 C CNN "LCSC Part #"
	1    3800 4150
	-1   0    0    -1  
$EndComp
$Comp
L Switch:SW_SPST SW2
U 1 1
P 4500 4150
F 0 "SW2" V 4400 4450 50  0000 R CNN
F 1 "SW_SPST" V 4500 4600 50  0000 R CNN
F 2 "Button_Switch_SMD:SW_DIP_SPSTx01_Push_TSA343G00-250J2" H 4500 4150 50  0001 C CNN
F 3 "~" H 4500 4150 50  0001 C CNN
	1    4500 4150
	0    -1   1    0   
$EndComp
Wire Notes Line
	850  4750 3050 4750
Wire Notes Line
	850  2900 3050 2900
Wire Notes Line
	3250 2900 5350 2900
Wire Notes Line
	5350 2900 5350 4750
Wire Notes Line
	5350 4750 3250 4750
Wire Notes Line
	3250 4750 3250 2900
Text Notes 3500 3100 0    79   ~ 0
REED, BUTTON and circuitry
Wire Wire Line
	3800 4400 4500 4400
$EndSCHEMATC
